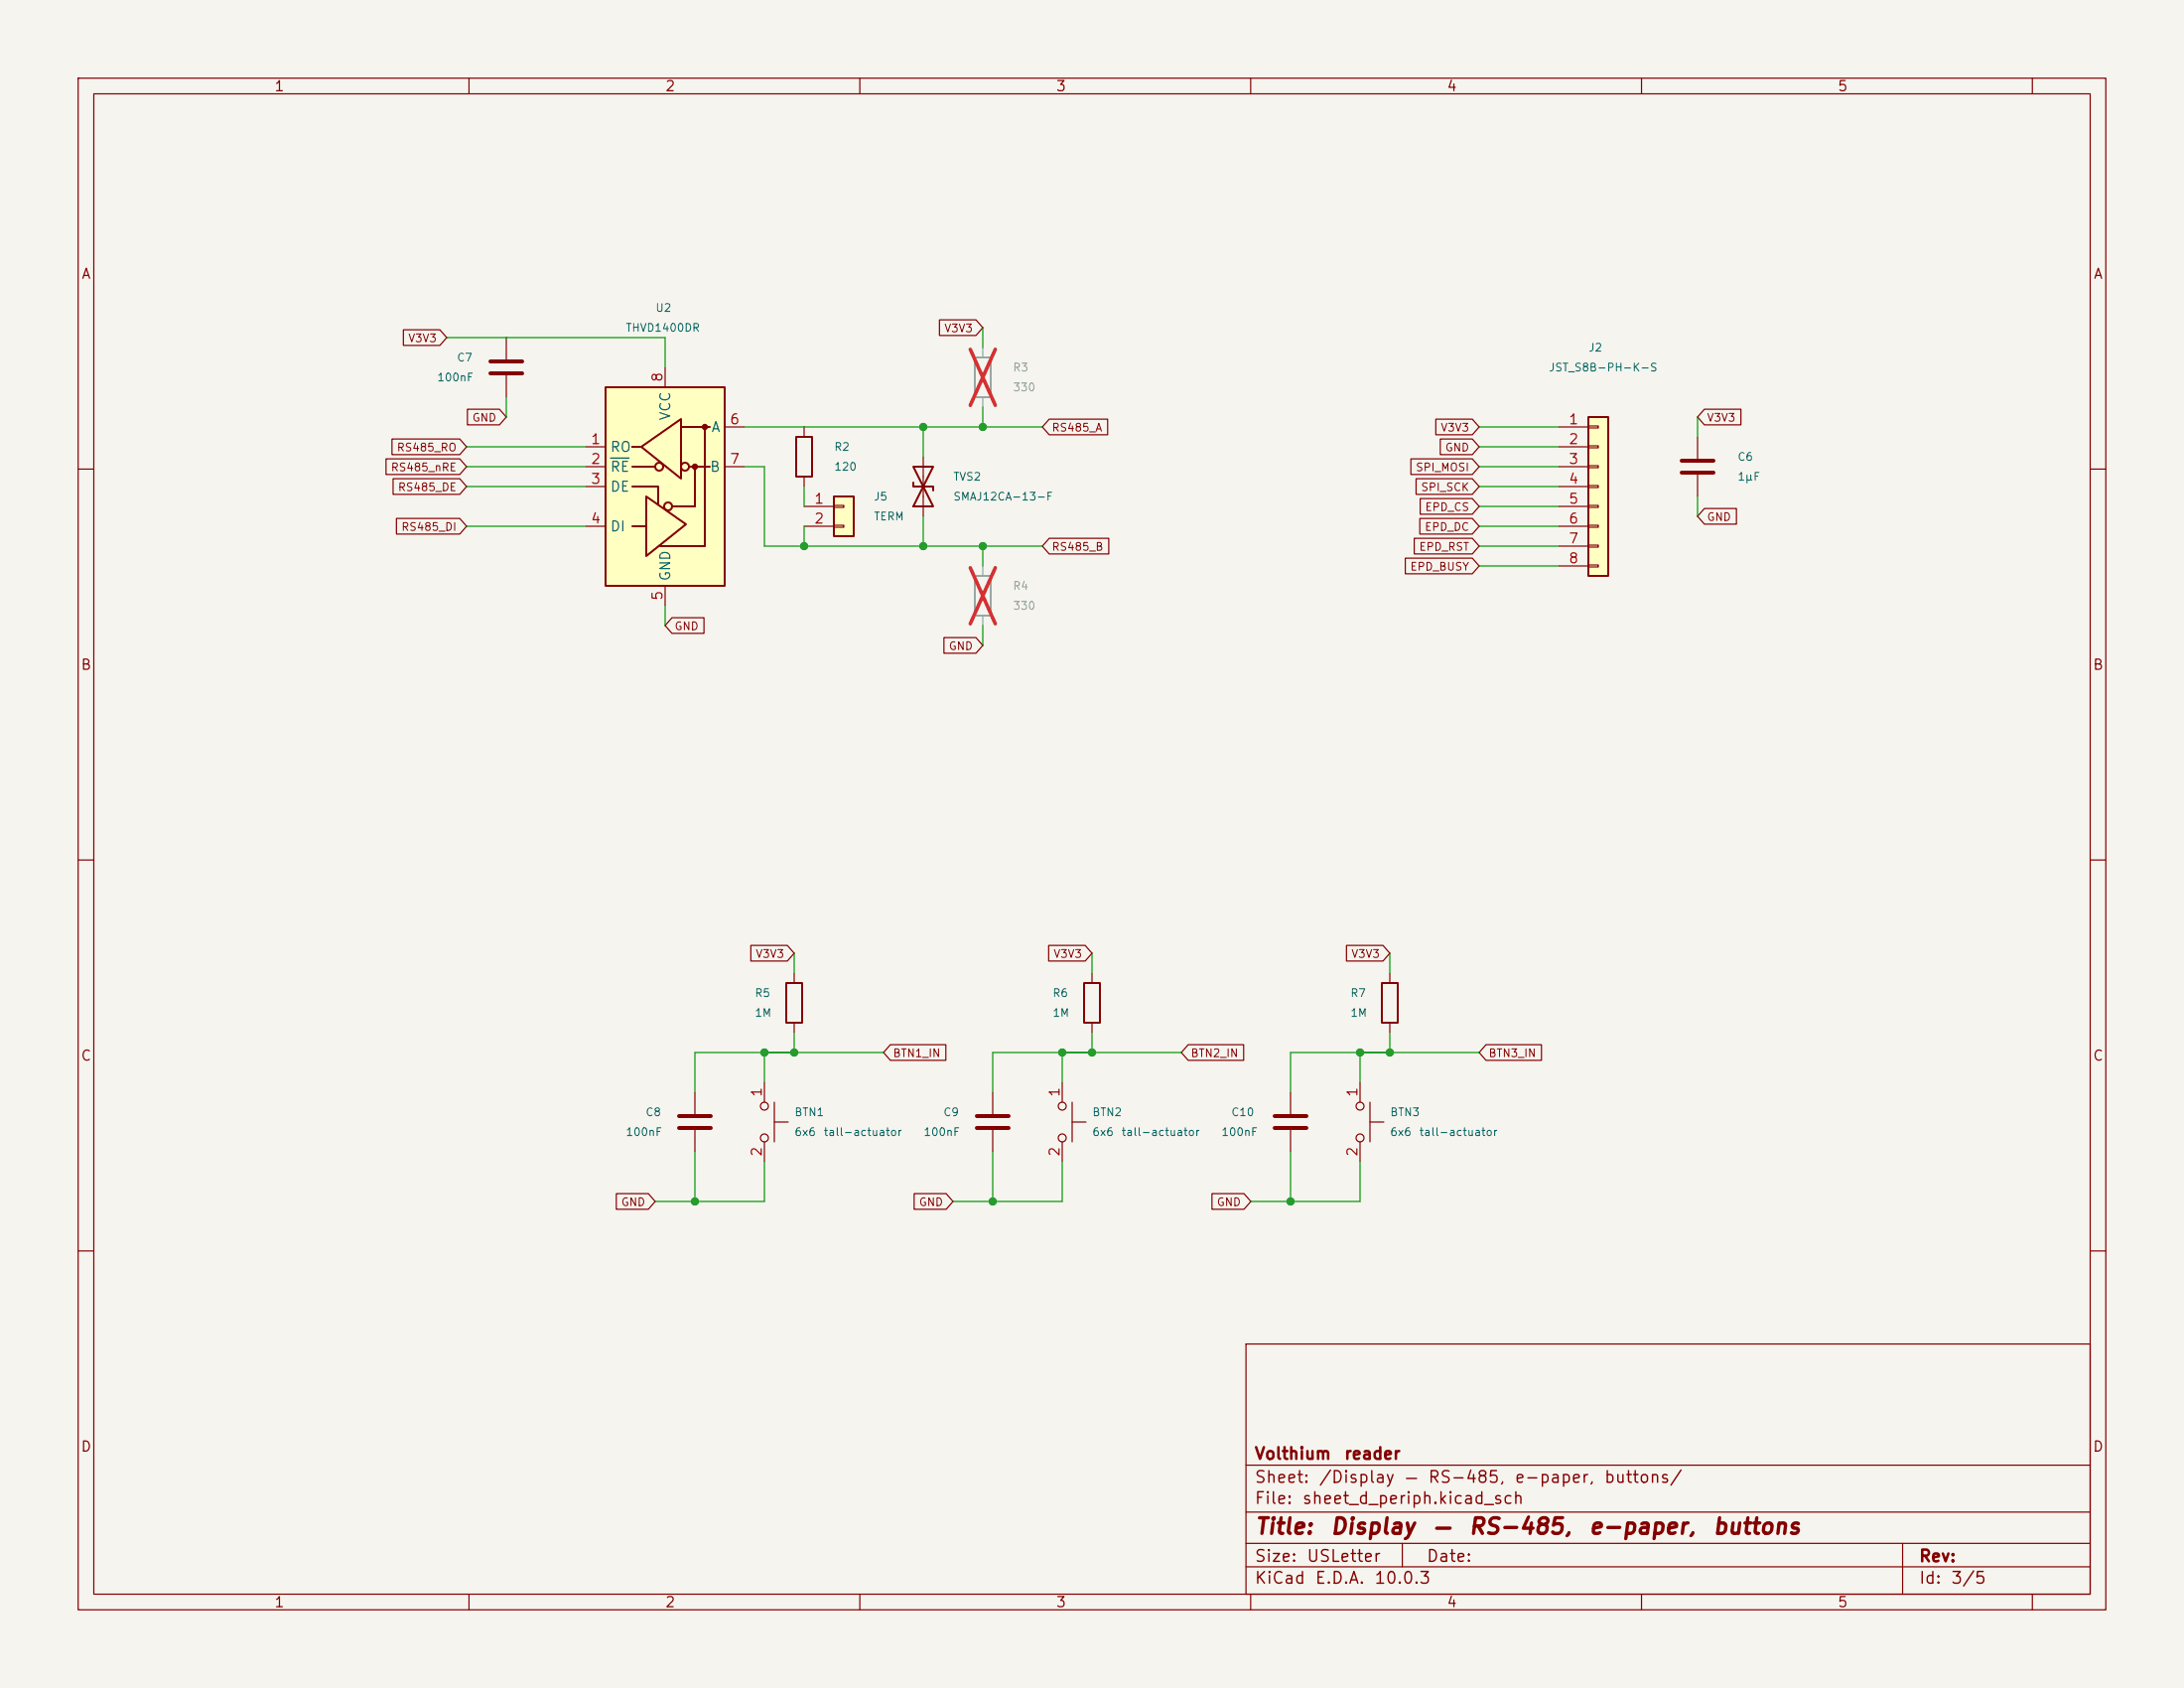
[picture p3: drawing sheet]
<svg xmlns="http://www.w3.org/2000/svg" width="279mm" height="216mm" viewBox="0 0 279 216" stroke-linecap="round" stroke-linejoin="round" font-family="sans-serif">
<path d="M0 0h279.4v215.9h-279.4z" fill="#f5f4ef" stroke="#f5f4ef" stroke-width=".13"/>
<g fill="none" stroke="#840000" stroke-width=".15">
<path d="M10 10h259.4v195.9h-259.4zM12 12h255.4v191.9h-255.4zM60 10v2M110 10v2M160 10v2M210 10v2M260 10v2M10 60h2M267.4 60h2M10 110h2M267.4 110h2M10 160h2"/>
<path d="M159.4 171.9h108v32h-108zM267.4 160h2M159.4 197.4h108M159.4 193.4h108M159.4 187.4h108M179.4 197.4v3M243.4 197.4v6.5M60 203.9v2M110 203.9v2M159.4 200.4h108M160 203.9v2M210 203.9v2"/>
<path d="M260 203.9v2"/>
</g>
<path d="M106.7 63.5h2.5v5.1h-2.5z" fill="#ffffc2"/>
<path d="M106.7 63.5h2.5v5.1h-2.5zM100.6 125.7h2v5.1h-2z" fill="none" stroke="#840000" stroke-width=".25"/>
<g fill="none" stroke="#840000" stroke-width=".15">
<path d="M217.2 55.9v2.8M102.9 64.8h3.8M102.9 67.3h3.8M106.7 64.6h1.2v.3h-1.2zM106.7 67.2h1.2v.2h-1.2zM217.2 60.7v2.8M97.8 138.4v2.6M101.6 124.5v1.2M101.6 130.8v1.3M127 139.7v2.8M135.9 138.4v2.6M165.1 139.7v2.8"/>
<path d="M97.8 146.1v2.5M99.1 143.5h1.7M99.1 141v5.1M127 144.5v2.8M135.9 146.1v2.5M137.2 143.5h1.7M137.2 141v5.1M165.1 144.5v2.8"/>
<circle cx="97.8" cy="145.5" r=".51"/>
<circle cx="97.8" cy="141.5" r=".51"/>
<circle cx="135.9" cy="141.5" r=".51"/>
<circle cx="135.9" cy="145.5" r=".51"/>
</g>
<path d="M215.1 58.9h4.1M215.1 60.5h4.1M125 142.7h4M125 144.3h4M163.1 142.7h4M163.1 144.3h4" fill="none" stroke="#840000" stroke-width=".51"/>
<path d="M203.2 53.3h2.5v20.4h-2.5z" fill="#ffffc2"/>
<path d="M116.8 59.7h2.6l-2.6 5.1h2.6zM203.2 53.3h2.5v20.4h-2.5zM116.8 61.7v.5h2.6v.5M138.7 125.7h2v5.1h-2zM176.8 125.7h2v5.1h-2z" fill="none" stroke="#840000" stroke-width=".25"/>
<g fill="none" stroke="#840000" stroke-width=".15">
<path d="M64.8 43.2v2.8M64.8 48v2.8M118.1 58.4v7.6M199.4 54.6h3.8M199.4 57.2h3.8M199.4 59.7h3.8M203.2 54.5h1.3v.2h-1.3zM203.2 57h1.3v.3h-1.3zM203.2 59.6h1.3v.2h-1.3zM199.4 62.2h3.8M199.4 64.8h3.8M199.4 67.3h3.8"/>
<path d="M199.4 69.9h3.8M199.4 72.4h3.8M203.2 62.1h1.3v.3h-1.3zM203.2 64.6h1.3v.3h-1.3zM203.2 67.2h1.3v.2h-1.3zM203.2 69.7h1.3v.3h-1.3zM203.2 72.3h1.3v.2h-1.3zM88.9 139.7v2.8M139.7 124.5v1.2M139.7 130.8v1.3M174 138.4v2.6M177.8 124.5v1.2"/>
<path d="M177.8 130.8v1.3M88.9 144.5v2.8M174 146.1v2.5M175.3 143.5h1.7M175.3 141v5.1"/>
<circle cx="174" cy="145.5" r=".51"/>
<circle cx="174" cy="141.5" r=".51"/>
</g>
<path d="M62.7 46.2h4.1M62.7 47.8h4.1M86.9 142.7h4M86.9 144.3h4" fill="none" stroke="#840000" stroke-width=".51"/>
<path d="M124.7 45.7h2v5.1h-2zM124.7 73.7h2v5h-2z" fill="none" stroke="#9c9b98" stroke-width=".25"/>
<path d="M125.7 44.5v1.2M125.7 50.8v1.3M125.7 72.4v1.3M125.7 78.7v1.3" fill="none" stroke="#9c9b98" stroke-width=".15"/>
<path d="M124.1 44.7l3.2 7.1M127.3 44.7l-3.2 7.1M124.1 72.6l3.2 7.2M127.3 72.6l-3.2 7.2" fill="none" stroke="#e12e31" stroke-width=".46"/>
<path d="M77.5 49.5h15.2v25.4h-15.2z" fill="#ffffc2"/>
<g fill="none" stroke="#840000" stroke-width=".25">
<path d="M77.5 49.5h15.2v25.4h-15.2zM80.9 59.7h2.9M81 57.2h-.1h1M82 57.2l5.1-3.6v7.6zM87.1 54.6h3.7M88.1 59.7h2.7M88.9 59.7v5.1h-2.9M90.2 54.6v15.3h-5.7M101.9 55.9h2v5.1h-2zM80.9 62.2h3.3v2.3M80.9 67.3h1.6M82.7 63.5l5.1 3.6-5.1 4z"/>
<circle cx="84.3" cy="59.7" r=".51"/>
<circle cx="87.6" cy="59.7" r=".51"/>
<circle cx="85.5" cy="64.8" r=".51"/>
</g>
<g fill="#840000" stroke="#840000" stroke-width=".25">
<circle cx="88.9" cy="59.7" r=".28"/>
<circle cx="90.2" cy="54.6" r=".28"/>
</g>
<g fill="none" stroke="#840000" stroke-width=".15">
<path d="M49.4 58.7h9.4l.9 1-.9 1h-9.4zM50.1 56.1h8.7l.9 1.1-.9 1h-8.7zM51.6 42.2h4.7l.8 1-.8 1h-4.7zM59.8 52.3h4.1l.9 1-.9 1h-4.1zM74.9 57.2h2.6M74.9 59.7h2.6M85.1 47v2.5M92.7 59.7h2.5M92.7 54.6h2.5M102.9 54.6v1.3M120.2 40.9h4.7l.8 1-.8 1h-4.7zM134.2 53.6h7.5v2h-7.5l-.9-1z"/>
<path d="M180.5 58.7h7.9l.8 1-.8 1h-7.9zM183.7 53.6h4.7l.8 1-.8 1h-4.7zM184.3 56.1h4.1l.8 1.1-.8 1h-4.1zM218 52.3h4.7v2h-4.7l-.8-1zM50.3 61.2h8.5l.9 1-.9 1h-8.5zM50.7 66.3h8.1l.9 1-.9 1h-8.1zM74.9 62.2h2.6M74.9 67.3h2.6M85.1 74.9v2.6M86 79h4.1v2h-4.1l-.9-1zM102.9 61v1.2M134.2 68.8h7.6v2.1h-7.6l-.9-1z"/>
<path d="M179.8 71.4h8.6l.8 1-.8 1h-8.6zM180.9 68.8h7.5l.8 1.1-.8 1h-7.5zM181.2 61.2h7.2l.8 1-.8 1h-7.2zM181.6 66.3h6.8l.8 1-.8 1h-6.8zM181.7 63.8h6.7l.8 1-.8 1h-6.7zM218 65h4.1v2h-4.1l-.8-1zM120.8 81.5h4.1l.8 1.1-.8 1h-4.1zM96.1 120.9h4.6l.9 1-.9 1h-4.6zM113.9 133.6h7.1v2h-7.1l-.9-1zM134.2 120.9h4.6l.9 1-.9 1h-4.6zM152 133.6h7.1v2h-7.1l-.9-1zM172.3 120.9h4.6l.9 1-.9 1h-4.6z"/>
<path d="M190.1 133.6h7.1v2h-7.1l-.9-1zM78.8 152.7h4.1l.9 1-.9 1h-4.1zM116.9 152.7h4.1l.9 1-.9 1h-4.1zM155 152.7h4.1l.9 1-.9 1h-4.1z"/>
</g>
<path d="M78.1 58.6h2.4" fill="none" stroke="#006464" stroke-width=".15"/>
<g fill="none" stroke="#009600" stroke-width=".15">
<path d="M57.1 43.2h28v3.8M59.7 59.7h15.2M59.7 57.2h15.2M64.8 50.8v2.5M95.2 54.6h38.1M95.2 59.7h2.6v10.2h35.5M118.1 54.6v3.8M125.7 41.9v2.6M125.7 52.1v2.5M189.2 54.6h10.2M189.2 59.7h10.2M189.2 57.2h10.2"/>
<path d="M217.2 53.3v2.6M59.7 67.3h15.2M59.7 62.2h15.2M85.1 77.5v2.5M102.9 62.2v2.6M102.9 67.3v2.6M118.1 66v3.9M125.7 69.9v2.5M189.2 69.9h10.2M189.2 67.3h10.2M189.2 62.2h10.2M189.2 64.8h10.2"/>
<path d="M189.2 72.4h10.2M217.2 63.5v2.5M125.7 80v2.6M97.8 134.6v3.8M101.6 121.9v2.6M101.6 132.1v2.5M113 134.6h-24.1v5.1M135.9 134.6v3.8M139.7 121.9v2.6M139.7 132.1v2.5M151.1 134.6h-24.1v5.1M174 134.6v3.8"/>
<path d="M177.8 121.9v2.6M177.8 132.1v2.5M189.2 134.6h-24.1v5.1M88.9 147.3v6.4M97.8 148.6v5.1h-14M127 147.3v6.4M135.9 148.6v5.1h-14M165.1 147.3v6.4M174 148.6v5.1h-14"/>
</g>
<g fill="#009600" stroke="#009600" stroke-width=".13">
<circle cx="165.1" cy="153.7" r=".46"/>
<circle cx="177.8" cy="134.6" r=".46"/>
<circle cx="174" cy="134.6" r=".46"/>
<circle cx="135.9" cy="134.6" r=".46"/>
<circle cx="102.9" cy="69.9" r=".46"/>
<circle cx="118.1" cy="54.6" r=".46"/>
<circle cx="125.7" cy="54.6" r=".46"/>
<circle cx="118.1" cy="69.9" r=".46"/>
<circle cx="139.7" cy="134.6" r=".46"/>
<circle cx="125.7" cy="69.9" r=".46"/>
<circle cx="127" cy="153.7" r=".46"/>
<circle cx="101.6" cy="134.6" r=".46"/>
<circle cx="97.8" cy="134.6" r=".46"/>
<circle cx="88.9" cy="153.7" r=".46"/>
</g>
<g font-size="2" fill="#840000">
<text x="160.4" y="196.7">Title:</text>
<text x="170.1" y="196.7">Display</text>
<text x="183.2" y="196.7">—</text>
<text x="187.8" y="196.7">RS-485,</text>
<text x="203.1" y="196.7">e-paper,</text>
<text x="219" y="196.7">buttons</text>
</g>
<g font-size="1.5" fill="#840000">
<text x="160.4" y="190">Sheet:</text>
<text x="160.4" y="187">Volthium</text>
<text x="168.6" y="190">/Display</text>
<text x="171.9" y="187">reader</text>
<text x="179.6" y="190">—</text>
<text x="182.6" y="190">RS-485,</text>
<text x="193.7" y="190">e-paper,</text>
<text x="205.1" y="190">buttons/</text>
<text x="160.4" y="192.7">File:</text>
<text x="166.5" y="192.7">sheet_d_periph.kicad_sch</text>
<text x="160.4" y="202.9">KiCad</text>
<text x="160.4" y="200.1">Size:</text>
<text x="167.1" y="200.1">USLetter</text>
<text x="168.1" y="202.9">E.D.A.</text>
<text x="175.7" y="202.9">10.0.3</text>
<text x="182.4" y="200.1">Date:</text>
<text x="245.4" y="200.1">Rev:</text>
<text x="245.4" y="202.9">Id:</text>
<text x="249.5" y="202.9">3/5</text>
</g>
<g font-size="1.3" fill="#840000">
<text x="35" y="12">1</text>
<text x="85" y="12">2</text>
<text x="135" y="12">3</text>
<text x="185" y="12">4</text>
<text x="235" y="12">5</text>
<text x="10.3" y="36">A</text>
<text x="267.7" y="36">A</text>
<text x="10.3" y="86">B</text>
<text x="267.7" y="86">B</text>
<text x="10.3" y="136">C</text>
<text x="267.7" y="136">C</text>
<text x="10.3" y="186">D</text>
<text x="267.7" y="186">D</text>
<text x="35" y="205.9">1</text>
<text x="85" y="205.9">2</text>
<text x="135" y="205.9">3</text>
<text x="185" y="205.9">4</text>
<text x="235" y="205.9">5</text>
</g>
<g font-size="1.3" fill="#a90000">
<text x="85.1" y="49" transform="rotate(-90 85.1 49)">8</text>
<text x="75.5" y="57.1">1</text>
<text x="75.5" y="59.7">2</text>
<text x="93.3" y="54.6">6</text>
<text x="93.3" y="59.7">7</text>
<text x="200.6" y="54.6">1</text>
<text x="200.6" y="57.1">2</text>
<text x="200.6" y="59.7">3</text>
<text x="75.5" y="62.2">3</text>
<text x="104.1" y="64.7">1</text>
<text x="200.6" y="62.2">4</text>
<text x="200.6" y="64.7">5</text>
<text x="75.5" y="67.3">4</text>
<text x="104.1" y="67.3">2</text>
<text x="200.6" y="67.3">6</text>
<text x="200.6" y="69.8">7</text>
<text x="85.1" y="76.9" transform="rotate(-90 85.1 76.9)">5</text>
<text x="200.6" y="72.4">8</text>
<text x="97.8" y="140.4" transform="rotate(-90 97.8 140.4)">1</text>
<text x="135.9" y="140.4" transform="rotate(-90 135.9 140.4)">1</text>
<text x="174" y="140.4" transform="rotate(-90 174 140.4)">1</text>
<text x="97.8" y="148" transform="rotate(-90 97.8 148)">2</text>
<text x="135.9" y="148" transform="rotate(-90 135.9 148)">2</text>
<text x="174" y="148" transform="rotate(-90 174 148)">2</text>
</g>
<g font-size="1.3" fill="#006464">
<text x="86.1" y="53.9" transform="rotate(-90 86.1 53.9)">VCC</text>
<text x="78" y="58.1">RO</text>
<text x="90.9" y="55.6">A</text>
<text x="78" y="60.7">RE</text>
<text x="78" y="63.2">DE</text>
<text x="90.7" y="60.7">B</text>
<text x="78" y="68.3">DI</text>
<text x="86.1" y="74.4" transform="rotate(-90 86.1 74.4)">GND</text>
</g>
<g font-size="1" fill="#006464">
<text x="83.8" y="40.1">U2</text>
<text x="58.4" y="46.5">C7</text>
<text x="80" y="42.7">THVD1400DR</text>
<text x="198.1" y="47.8">JST_S8B-PH-K-S</text>
<text x="203.2" y="45.2">J2</text>
<text x="55.8" y="49">100nF</text>
<text x="106.6" y="57.9">R2</text>
<text x="222.2" y="59.2">C6</text>
<text x="106.6" y="60.5">120</text>
<text x="111.7" y="64.3">J5</text>
<text x="121.9" y="64.3">SMAJ12CA-13-F</text>
<text x="121.9" y="61.7">TVS2</text>
<text x="222.2" y="61.7">1µF</text>
<text x="111.7" y="66.8">TERM</text>
<text x="96.5" y="130.3">1M</text>
<text x="96.5" y="127.8">R5</text>
<text x="134.6" y="130.3">1M</text>
<text x="134.6" y="127.8">R6</text>
<text x="172.7" y="130.3">1M</text>
<text x="172.7" y="127.8">R7</text>
<text x="82.5" y="143">C8</text>
<text x="101.6" y="143">BTN1</text>
<text x="120.6" y="143">C9</text>
<text x="139.7" y="143">BTN2</text>
<text x="157.4" y="143">C10</text>
<text x="177.8" y="143">BTN3</text>
<text x="80" y="145.5">100nF</text>
<text x="101.6" y="145.5">6x6</text>
<text x="105.3" y="145.5">tall-actuator</text>
<text x="118.1" y="145.5">100nF</text>
<text x="139.7" y="145.5">6x6</text>
<text x="143.4" y="145.5">tall-actuator</text>
<text x="156.2" y="145.5">100nF</text>
<text x="177.8" y="145.5">6x6</text>
<text x="181.5" y="145.5">tall-actuator</text>
</g>
<g font-size="1" fill="#840000">
<text x="52.1" y="44">V3V3</text>
<text x="120.7" y="42.7">V3V3</text>
<text x="50.7" y="58">RS485_RO</text>
<text x="60.3" y="54.2">GND</text>
<text x="134.5" y="55.4">RS485_A</text>
<text x="184.2" y="55.4">V3V3</text>
<text x="184.8" y="58">GND</text>
<text x="218.3" y="54.2">V3V3</text>
<text x="49.9" y="60.5">RS485_nRE</text>
<text x="50.8" y="63.1">RS485_DE</text>
<text x="181" y="60.5">SPI_MOSI</text>
<text x="181.7" y="63.1">SPI_SCK</text>
<text x="182.2" y="65.6">EPD_CS</text>
<text x="51.3" y="68.1">RS485_DI</text>
<text x="134.5" y="70.7">RS485_B</text>
<text x="181.5" y="70.7">EPD_RST</text>
<text x="182.2" y="68.1">EPD_DC</text>
<text x="218.3" y="66.9">GND</text>
<text x="180.3" y="73.2">EPD_BUSY</text>
<text x="86.2" y="80.8">GND</text>
<text x="121.3" y="83.4">GND</text>
<text x="96.6" y="122.8">V3V3</text>
<text x="134.7" y="122.8">V3V3</text>
<text x="172.8" y="122.8">V3V3</text>
<text x="114.2" y="135.5">BTN1_IN</text>
<text x="152.3" y="135.5">BTN2_IN</text>
<text x="190.4" y="135.5">BTN3_IN</text>
<text x="79.4" y="154.5">GND</text>
<text x="117.5" y="154.5">GND</text>
<text x="155.6" y="154.5">GND</text>
</g>
<g font-size="1" fill="#939391">
<text x="129.5" y="47.8">R3</text>
<text x="129.5" y="50.3">330</text>
<text x="129.5" y="75.7">R4</text>
<text x="129.5" y="78.2">330</text>
</g>
</svg>
